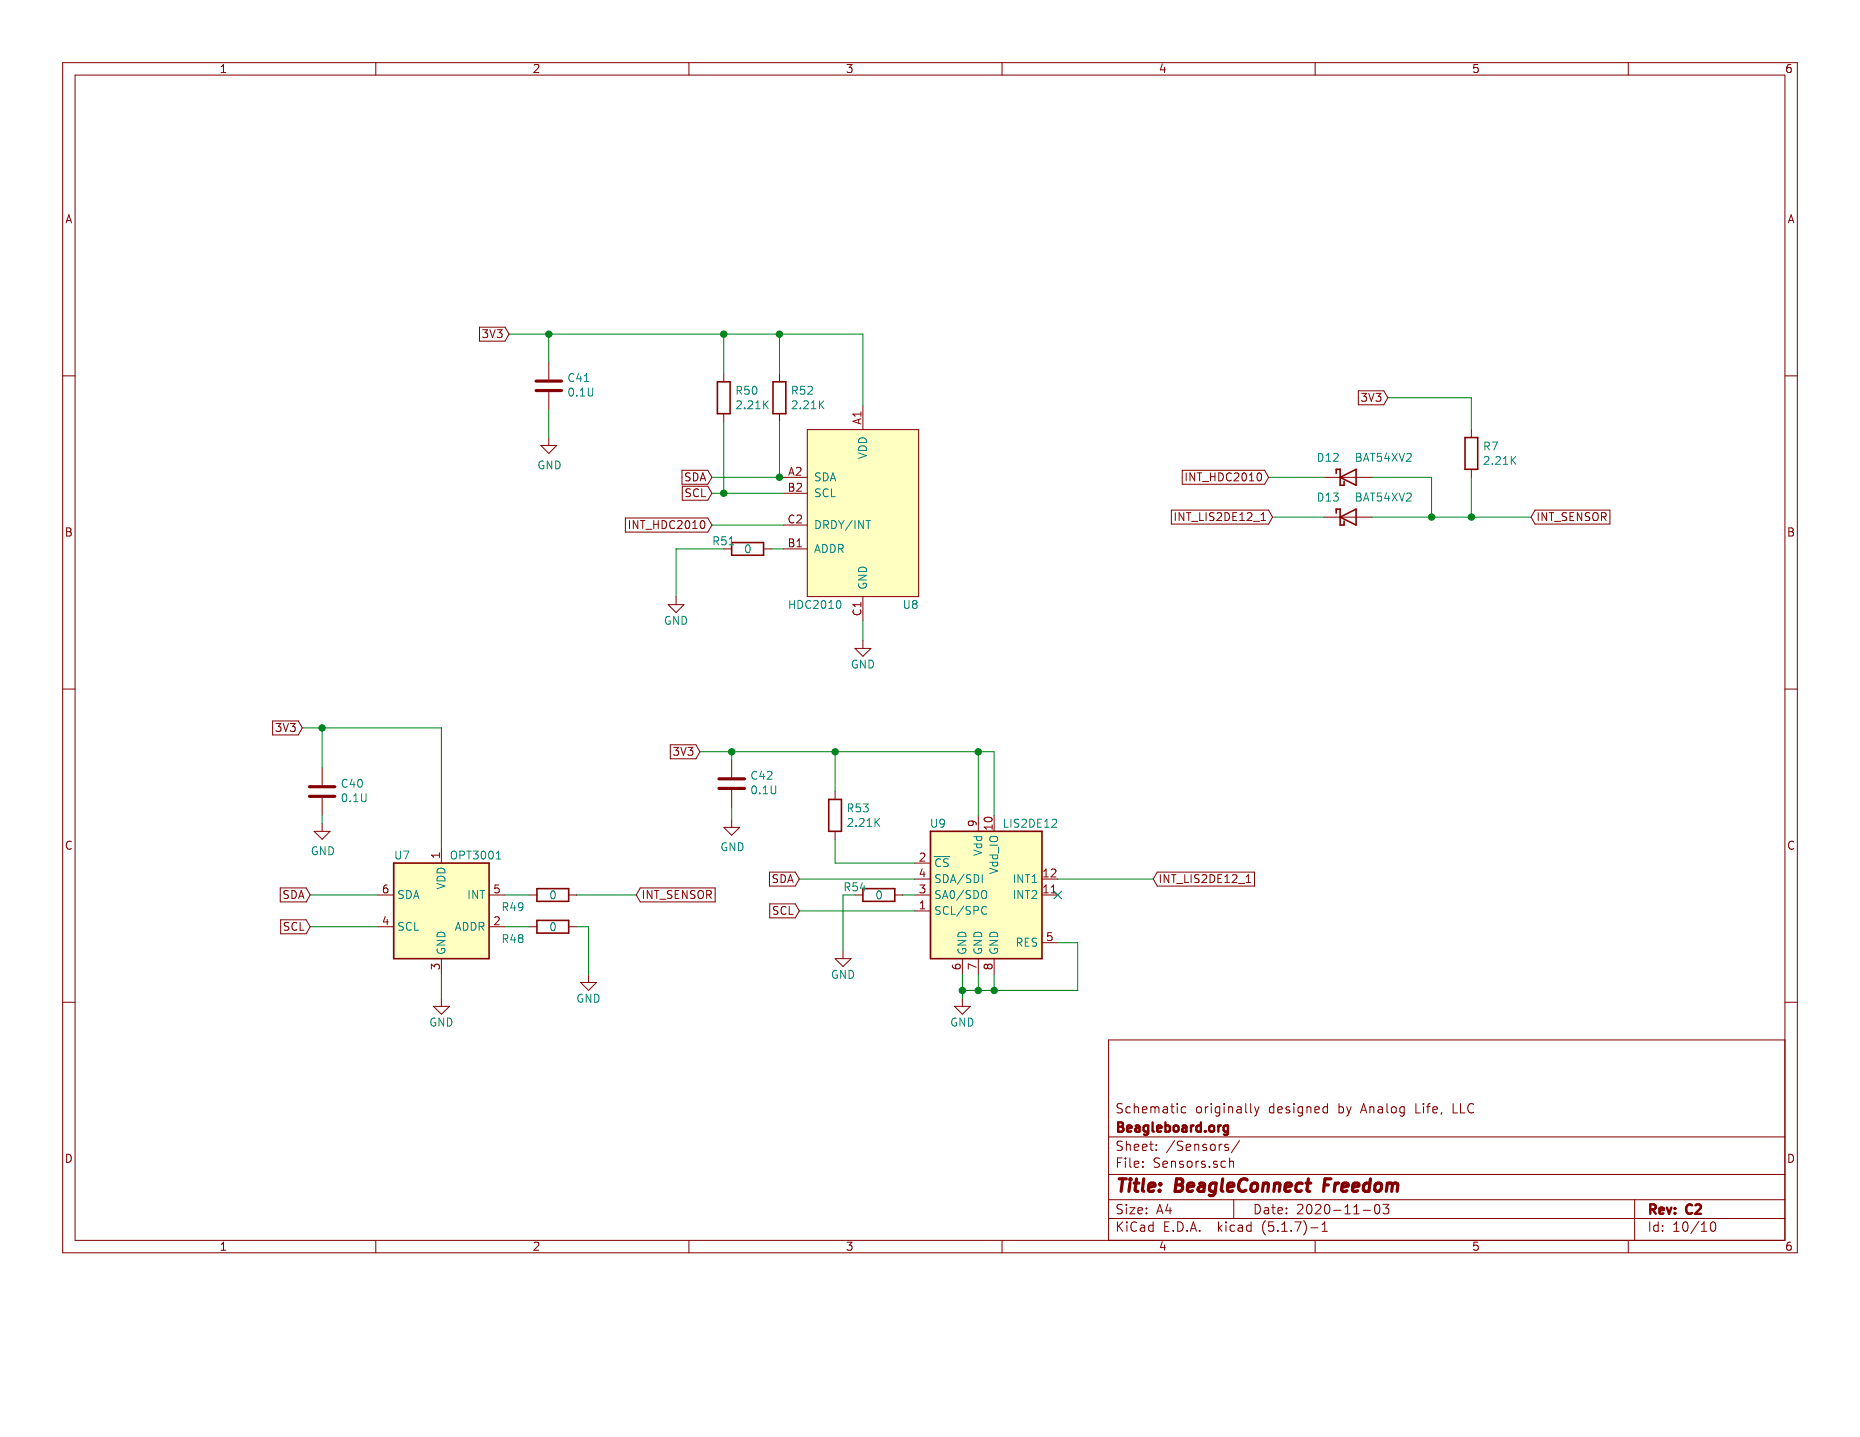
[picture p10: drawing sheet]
EESchema Schematic File Version 4
EELAYER 30 0
EELAYER END
$Descr A4 11693 8268
encoding utf-8
Sheet 10 10
Title "BeagleConnect Freedom"
Date "2020-11-03"
Rev "C2"
Comp "Beagleboard.org"
Comment1 "Schematic originally designed by Analog Life, LLC"
Comment2 ""
Comment3 ""
Comment4 ""
$EndDescr
$Comp
L LeashPCB:HDC2010-LeashPCB U8
U 1 1
P 5425 3250
F 0 "U8" H 5725 2700 50  0000 C CNN
F 1 "HDC2010" H 5125 2700 50  0000 C CNN
F 2 "leash:HDC2010" H 5425 3400 50  0001 C CNN
F 3 "http://www.ti.com/lit/ds/symlink/hdc2010.pdf" H 5425 3400 50  0001 C CNN
F 4 "https://www.digikey.com/product-detail/en/texas-instruments/HDC2010YPAR/296-47774-2-ND/7561364" H 5425 3250 50  0001 C CNN "Link1"
F 5 "HDC2010YPAR" H 5425 3250 50  0001 C CNN "MPN1"
F 6 "GEN 2 HUMIDITY SENSOR" H 5425 3250 50  0001 C CNN "Short Description"
F 7 "0.2175" H 5425 3250 50  0001 C CNN "Standard Price"
F 8 "Texas Instruments" H 5425 3250 50  0001 C CNN "Vendor1"
F 9 "314010579" H 5425 3250 50  0001 C CNN "Seeed PN"
F 10 "HDC2010YPAR" H 5425 3250 50  0001 C CNN "MPN2"
F 11 "TI" H 5425 3250 50  0001 C CNN "Vendor2"
F 12 "SMD Humidity Sensor;DSBGA-6" H 5425 3250 50  0001 C CNN "Seeed Description"
	1    5425 3250
	1    0    0    -1  
$EndComp
Wire Wire Line
	5425 2100 5425 2550
Text GLabel 4475 3000 0    50   Input ~ 0
SDA
Text GLabel 4475 3100 0    50   Input ~ 0
SCL
Wire Wire Line
	4925 3450 4850 3450
Wire Wire Line
	4250 3450 4250 3750
$Comp
L power:GND #PWR065
U 1 1
P 4250 3750
F 0 "#PWR065" H 4250 3500 50  0001 C CNN
F 1 "GND" H 4250 3600 50  0000 C CNN
F 2 "" H 4250 3750 50  0001 C CNN
F 3 "" H 4250 3750 50  0001 C CNN
	1    4250 3750
	1    0    0    -1  
$EndComp
$Comp
L power:GND #PWR068
U 1 1
P 5425 4025
F 0 "#PWR068" H 5425 3775 50  0001 C CNN
F 1 "GND" H 5425 3875 50  0000 C CNN
F 2 "" H 5425 4025 50  0001 C CNN
F 3 "" H 5425 4025 50  0001 C CNN
	1    5425 4025
	1    0    0    -1  
$EndComp
Wire Wire Line
	4475 3000 4900 3000
$Comp
L Device:R R?
U 1 1
P 4550 2500
AR Path="/5D062750/5E6D7582" Ref="R?"  Part="1" 
AR Path="/5E6C68DD/5E6D7582" Ref="R50"  Part="1" 
F 0 "R50" H 4620 2546 50  0000 L CNN
F 1 "2.21K" H 4620 2455 50  0000 L CNN
F 2 "Resistor_SMD:R_0402_1005Metric" V 4480 2500 50  0001 C CNN
F 3 "~" H 4550 2500 50  0001 C CNN
F 4 "RES SMD 2.21K OHM 1% 1/10W 0402" H 4550 2500 50  0001 C CNN "Description"
F 5 "https://www.digikey.com/product-detail/en/panasonic-electronic-components/ERJ-2RKF2211X/P2.21KLTR-ND/192198" H 4550 2500 50  0001 C CNN "Link1"
F 6 "ERJ-2RKF2211X" H 4550 2500 50  0001 C CNN "MPN1"
F 7 "0.00498" H 4550 2500 50  0001 C CNN "Standard Price"
F 8 "Panasonic Electronic Components" H 4550 2500 50  0001 C CNN "Vendor1"
F 9 "RES SMD 2.21K OHM 1% 1/10W 0402" H 4550 2500 50  0001 C CNN "Short Description"
F 10 "301010881" H 4550 2500 50  0001 C CNN "Seeed PN"
F 11 "RC0402FR-072K21L" H 4550 2500 50  0001 C CNN "MPN2"
F 12 "SMD RES 2.21K-1%-1/16W;0402" H 4550 2500 50  0001 C CNN "Seeed Description"
F 13 "YAGEO" H 4550 2500 50  0001 C CNN "Vendor2"
	1    4550 2500
	1    0    0    -1  
$EndComp
$Comp
L Device:R R?
U 1 1
P 4900 2500
AR Path="/5D062750/5E6DBE6D" Ref="R?"  Part="1" 
AR Path="/5E6C68DD/5E6DBE6D" Ref="R52"  Part="1" 
F 0 "R52" H 4970 2546 50  0000 L CNN
F 1 "2.21K" H 4970 2455 50  0000 L CNN
F 2 "Resistor_SMD:R_0402_1005Metric" V 4830 2500 50  0001 C CNN
F 3 "~" H 4900 2500 50  0001 C CNN
F 4 "RES SMD 2.21K OHM 1% 1/10W 0402" H 4900 2500 50  0001 C CNN "Description"
F 5 "https://www.digikey.com/product-detail/en/panasonic-electronic-components/ERJ-2RKF2211X/P2.21KLTR-ND/192198" H 4900 2500 50  0001 C CNN "Link1"
F 6 "ERJ-2RKF2211X" H 4900 2500 50  0001 C CNN "MPN1"
F 7 "0.00498" H 4900 2500 50  0001 C CNN "Standard Price"
F 8 "Panasonic Electronic Components" H 4900 2500 50  0001 C CNN "Vendor1"
F 9 "RES SMD 2.21K OHM 1% 1/10W 0402" H 4900 2500 50  0001 C CNN "Short Description"
F 10 "301010881" H 4900 2500 50  0001 C CNN "Seeed PN"
F 11 "RC0402FR-072K21L" H 4900 2500 50  0001 C CNN "MPN2"
F 12 "SMD RES 2.21K-1%-1/16W;0402" H 4900 2500 50  0001 C CNN "Seeed Description"
F 13 "YAGEO" H 4900 2500 50  0001 C CNN "Vendor2"
	1    4900 2500
	1    0    0    -1  
$EndComp
Wire Wire Line
	4900 2350 4900 2100
Connection ~ 4900 2100
Wire Wire Line
	4900 2100 5425 2100
Wire Wire Line
	4550 2100 4550 2350
Wire Wire Line
	4550 2650 4550 3100
Connection ~ 4550 2100
Wire Wire Line
	4550 2100 4900 2100
Connection ~ 4550 3100
Wire Wire Line
	4550 3100 4475 3100
Wire Wire Line
	4550 3100 4925 3100
Wire Wire Line
	4900 2650 4900 3000
Connection ~ 4900 3000
Wire Wire Line
	4900 3000 4925 3000
Wire Wire Line
	5425 4025 5425 3900
Text GLabel 9625 3250 2    50   Input ~ 0
INT_SENSOR
$Comp
L LeashPCB:LIS2DE12-lis2hh12 U9
U 1 1
P 6150 5625
F 0 "U9" H 5950 6075 50  0000 R CNN
F 1 "LIS2DE12" H 6300 6075 50  0000 L CNN
F 2 "Package_LGA:LGA-12_2x2mm_P0.5mm" H 6300 6175 50  0001 L CNN
F 3 "https://www.st.com/resource/en/datasheet/lis2DE12.pdf" H 5800 5625 50  0001 C CNN
F 4 "https://www.digikey.com/products/en/sensors-transducers/motion-sensors-accelerometers/515?k=LIS2DE12&k=&pkeyword=LIS2DE12&sv=0&pv7=1&sf=0&FV=-8%7C515&quantity=&ColumnSort=0&page=1&pageSize=25" H 6150 5625 50  0001 C CNN "Link1"
F 5 "LIS2DE12TR" H 6150 5625 50  0001 C CNN "MPN1"
F 6 "ACCEL 2-16G I2C/SPI 12LGA" H 6150 5625 50  0001 C CNN "Short Description"
F 7 "0.51200" H 6150 5625 50  0001 C CNN "Standard Price"
F 8 "STMicroelectronics" H 6150 5625 50  0001 C CNN "Vendor1"
F 9 "314080306" H 6150 5625 50  0001 C CNN "Seeed PN"
F 10 "LIS2DE12TR" H 6150 5625 50  0001 C CNN "MPN2"
F 11 "（Fusion）SMD Motion & Position Sensor;LGA-12" H 6150 5625 50  0001 C CNN "Seeed Description"
F 12 "ST" H 6150 5625 50  0001 C CNN "Vendor2"
	1    6150 5625
	1    0    0    -1  
$EndComp
$Comp
L LeashPCB:OPT3001-LeashPCB U7
U 1 1
P 2775 5725
F 0 "U7" H 2475 6075 50  0000 L CNN
F 1 "OPT3001" H 2825 6075 50  0000 L CNN
F 2 "leash:USON6" H 2775 6175 50  0001 C CNN
F 3 "http://www.ti.com/lit/ds/symlink/opt3001.pdf" H 2475 6075 50  0001 C CNN
F 4 "OPT3001DNPR" H 2775 5725 50  0001 C CNN "MPN1"
F 5 "0.2175" H 2775 5725 50  0001 C CNN "Standard Price"
F 6 "https://www.digikey.com/product-detail/en/texas-instruments/OPT3001DNPR/296-40474-2-ND/5039362" H 2775 5725 50  0001 C CNN "Link1"
F 7 "SENSOR OPT 550NM AMBIENT 6USON" H 2775 5725 50  0001 C CNN "Short Description"
F 8 "Texas Instruments" H 2775 5725 50  0001 C CNN "Vendor1"
F 9 "314020321" H 2775 5725 50  0001 C CNN "Seeed PN"
F 10 "OPT3001DNPR" H 2775 5725 50  0001 C CNN "MPN2"
F 11 "SMD Optical Sensor;UDFN-6" H 2775 5725 50  0001 C CNN "Seeed Description"
F 12 "TI" H 2775 5725 50  0001 C CNN "Vendor2"
	1    2775 5725
	1    0    0    -1  
$EndComp
Wire Wire Line
	1900 4575 2025 4575
Wire Wire Line
	2775 4575 2775 5325
Wire Wire Line
	6150 4725 6150 5125
Wire Wire Line
	6250 5125 6250 4725
Wire Wire Line
	6250 4725 6150 4725
Connection ~ 6150 4725
$Comp
L power:GND #PWR069
U 1 1
P 6050 6275
F 0 "#PWR069" H 6050 6025 50  0001 C CNN
F 1 "GND" H 6050 6125 50  0000 C CNN
F 2 "" H 6050 6275 50  0001 C CNN
F 3 "" H 6050 6275 50  0001 C CNN
	1    6050 6275
	1    0    0    -1  
$EndComp
Wire Wire Line
	6050 6125 6050 6225
Wire Wire Line
	6050 6225 6150 6225
Wire Wire Line
	6250 6225 6250 6125
Connection ~ 6050 6225
Wire Wire Line
	6050 6225 6050 6275
Wire Wire Line
	6150 6125 6150 6225
Connection ~ 6150 6225
Wire Wire Line
	1950 5625 2375 5625
Text GLabel 1950 5825 0    50   Input ~ 0
SCL
Text GLabel 1950 5625 0    50   Input ~ 0
SDA
Wire Wire Line
	1950 5825 2375 5825
$Comp
L power:GND #PWR062
U 1 1
P 2775 6275
F 0 "#PWR062" H 2775 6025 50  0001 C CNN
F 1 "GND" H 2775 6125 50  0000 C CNN
F 2 "" H 2775 6275 50  0001 C CNN
F 3 "" H 2775 6275 50  0001 C CNN
	1    2775 6275
	1    0    0    -1  
$EndComp
Wire Wire Line
	2775 6125 2775 6275
Text GLabel 5025 5725 0    50   Input ~ 0
SCL
Text GLabel 5025 5525 0    50   Input ~ 0
SDA
Wire Wire Line
	5025 5525 5750 5525
Wire Wire Line
	5025 5725 5750 5725
Wire Wire Line
	5750 5625 5675 5625
Wire Wire Line
	5300 5625 5300 5975
$Comp
L power:GND #PWR067
U 1 1
P 5300 5975
F 0 "#PWR067" H 5300 5725 50  0001 C CNN
F 1 "GND" H 5300 5825 50  0000 C CNN
F 2 "" H 5300 5975 50  0001 C CNN
F 3 "" H 5300 5975 50  0001 C CNN
	1    5300 5975
	1    0    0    -1  
$EndComp
$Comp
L Device:R R?
U 1 1
P 4700 3450
AR Path="/5D062750/5E76DB8C" Ref="R?"  Part="1" 
AR Path="/5E6C68DD/5E76DB8C" Ref="R51"  Part="1" 
F 0 "R51" V 4650 3225 50  0000 L CNN
F 1 "0" V 4700 3425 50  0000 L CNN
F 2 "Resistor_SMD:R_0402_1005Metric" V 4630 3450 50  0001 C CNN
F 3 "~" H 4700 3450 50  0001 C CNN
F 4 "RES 0 OHM JUMPER 1/16W 0402" H 4700 3450 50  0001 C CNN "Description"
F 5 "https://www.digikey.com/product-detail/en/stackpole-electronics-inc/RMCF0402ZT0R00/RMCF0402ZT0R00TR-ND/1756905" H 4700 3450 50  0001 C CNN "Link1"
F 6 "RMCF0402ZT0R00" H 4700 3450 50  0001 C CNN "MPN1"
F 7 "$0.00127" H 4700 3450 50  0001 C CNN "Standard Price"
F 8 "Stackpole Electronics Inc" H 4700 3450 50  0001 C CNN "Vendor1"
F 9 "RES 0 OHM JUMPER 1/16W 0402" H 4700 3450 50  0001 C CNN "Short Description"
F 10 "301010000" H 4700 3450 50  0001 C CNN "Seeed PN"
F 11 "RC0402JR-070RL" H 4700 3450 50  0001 C CNN "MPN2"
F 12 "SMD RES 0R-5%-1/16W;0402" H 4700 3450 50  0001 C CNN "Seeed Description"
F 13 "YAGEO" H 4700 3450 50  0001 C CNN "Vendor2"
	1    4700 3450
	0    1    1    0   
$EndComp
Wire Wire Line
	4550 3450 4250 3450
$Comp
L Device:R R?
U 1 1
P 5525 5625
AR Path="/5D062750/5E771A45" Ref="R?"  Part="1" 
AR Path="/5E6C68DD/5E771A45" Ref="R54"  Part="1" 
F 0 "R54" V 5475 5400 50  0000 L CNN
F 1 "0" V 5525 5600 50  0000 L CNN
F 2 "Resistor_SMD:R_0402_1005Metric" V 5455 5625 50  0001 C CNN
F 3 "~" H 5525 5625 50  0001 C CNN
F 4 "RES 0 OHM JUMPER 1/16W 0402" H 5525 5625 50  0001 C CNN "Description"
F 5 "https://www.digikey.com/product-detail/en/stackpole-electronics-inc/RMCF0402ZT0R00/RMCF0402ZT0R00TR-ND/1756905" H 5525 5625 50  0001 C CNN "Link1"
F 6 "RMCF0402ZT0R00" H 5525 5625 50  0001 C CNN "MPN1"
F 7 "$0.00127" H 5525 5625 50  0001 C CNN "Standard Price"
F 8 "Stackpole Electronics Inc" H 5525 5625 50  0001 C CNN "Vendor1"
F 9 "RES 0 OHM JUMPER 1/16W 0402" H 5525 5625 50  0001 C CNN "Short Description"
F 10 "301010000" H 5525 5625 50  0001 C CNN "Seeed PN"
F 11 "RC0402JR-070RL" H 5525 5625 50  0001 C CNN "MPN2"
F 12 "SMD RES 0R-5%-1/16W;0402" H 5525 5625 50  0001 C CNN "Seeed Description"
F 13 "YAGEO" H 5525 5625 50  0001 C CNN "Vendor2"
	1    5525 5625
	0    1    1    0   
$EndComp
Wire Wire Line
	5375 5625 5300 5625
Text GLabel 7250 5525 2    50   Input ~ 0
INT_LIS2DE12_1
Wire Wire Line
	6650 5925 6775 5925
Wire Wire Line
	6775 5925 6775 6225
Wire Wire Line
	6150 6225 6250 6225
Connection ~ 6250 6225
Wire Wire Line
	6250 6225 6775 6225
Text GLabel 4400 4725 0    50   Input ~ 0
3V3
Text GLabel 3200 2100 0    50   Input ~ 0
3V3
Text GLabel 1900 4575 0    50   Input ~ 0
3V3
Text GLabel 4475 3300 0    50   Input ~ 0
INT_HDC2010
$Comp
L Device:R R?
U 1 1
P 3475 5825
AR Path="/5D062750/5E4E359C" Ref="R?"  Part="1" 
AR Path="/5E6C68DD/5E4E359C" Ref="R48"  Part="1" 
F 0 "R48" V 3550 5500 50  0000 L CNN
F 1 "0" V 3475 5800 50  0000 L CNN
F 2 "Resistor_SMD:R_0402_1005Metric" V 3405 5825 50  0001 C CNN
F 3 "~" H 3475 5825 50  0001 C CNN
F 4 "RES 0 OHM JUMPER 1/16W 0402" H 3475 5825 50  0001 C CNN "Description"
F 5 "https://www.digikey.com/product-detail/en/stackpole-electronics-inc/RMCF0402ZT0R00/RMCF0402ZT0R00TR-ND/1756905" H 3475 5825 50  0001 C CNN "Link1"
F 6 "RMCF0402ZT0R00" H 3475 5825 50  0001 C CNN "MPN1"
F 7 "$0.00127" H 3475 5825 50  0001 C CNN "Standard Price"
F 8 "Stackpole Electronics Inc" H 3475 5825 50  0001 C CNN "Vendor1"
F 9 "RES 0 OHM JUMPER 1/16W 0402" H 3475 5825 50  0001 C CNN "Short Description"
F 10 "301010000" H 3475 5825 50  0001 C CNN "Seeed PN"
F 11 "RC0402JR-070RL" H 3475 5825 50  0001 C CNN "MPN2"
F 12 "SMD RES 0R-5%-1/16W;0402" H 3475 5825 50  0001 C CNN "Seeed Description"
F 13 "YAGEO" H 3475 5825 50  0001 C CNN "Vendor2"
	1    3475 5825
	0    1    1    0   
$EndComp
Wire Wire Line
	3175 5825 3325 5825
Wire Wire Line
	3700 5825 3700 6125
Wire Wire Line
	3625 5825 3700 5825
$Comp
L power:GND #PWR064
U 1 1
P 3700 6125
F 0 "#PWR064" H 3700 5875 50  0001 C CNN
F 1 "GND" H 3700 5975 50  0000 C CNN
F 2 "" H 3700 6125 50  0001 C CNN
F 3 "" H 3700 6125 50  0001 C CNN
	1    3700 6125
	1    0    0    -1  
$EndComp
Text GLabel 4000 5625 2    50   Input ~ 0
INT_SENSOR
$Comp
L Device:R R?
U 1 1
P 5250 5125
AR Path="/5D062750/5F5FF654" Ref="R?"  Part="1" 
AR Path="/5E6C68DD/5F5FF654" Ref="R53"  Part="1" 
F 0 "R53" H 5320 5171 50  0000 L CNN
F 1 "2.21K" H 5320 5080 50  0000 L CNN
F 2 "Resistor_SMD:R_0402_1005Metric" V 5180 5125 50  0001 C CNN
F 3 "~" H 5250 5125 50  0001 C CNN
F 4 "RES SMD 2.21K OHM 1% 1/10W 0402" H 5250 5125 50  0001 C CNN "Description"
F 5 "https://www.digikey.com/product-detail/en/panasonic-electronic-components/ERJ-2RKF2211X/P2.21KLTR-ND/192198" H 5250 5125 50  0001 C CNN "Link1"
F 6 "ERJ-2RKF2211X" H 5250 5125 50  0001 C CNN "MPN1"
F 7 "0.00498" H 5250 5125 50  0001 C CNN "Standard Price"
F 8 "Panasonic Electronic Components" H 5250 5125 50  0001 C CNN "Vendor1"
F 9 "RES SMD 2.21K OHM 1% 1/10W 0402" H 5250 5125 50  0001 C CNN "Short Description"
F 10 "301010881" H 5250 5125 50  0001 C CNN "Seeed PN"
F 11 "RC0402FR-072K21L" H 5250 5125 50  0001 C CNN "MPN2"
F 12 "SMD RES 2.21K-1%-1/16W;0402" H 5250 5125 50  0001 C CNN "Seeed Description"
F 13 "YAGEO" H 5250 5125 50  0001 C CNN "Vendor2"
	1    5250 5125
	1    0    0    -1  
$EndComp
Wire Wire Line
	5750 5425 5250 5425
Wire Wire Line
	5250 5425 5250 5275
Wire Wire Line
	5250 4975 5250 4725
Connection ~ 5250 4725
Wire Wire Line
	5250 4725 6150 4725
Wire Wire Line
	3200 2100 3450 2100
$Comp
L Device:C C?
U 1 1
P 3450 2425
AR Path="/5D062750/5F2FEA4B" Ref="C?"  Part="1" 
AR Path="/5E6C68DD/5F2FEA4B" Ref="C41"  Part="1" 
F 0 "C41" H 3335 2379 50  0000 R CNN
F 1 "0.1U" H 3335 2470 50  0000 R CNN
F 2 "Capacitor_SMD:C_0402_1005Metric" H 3488 2275 50  0001 C CNN
F 3 "~" H 3450 2425 50  0001 C CNN
F 4 "CAP CER 0.1UF 10V X5R 0402" H 3450 2425 50  0001 C CNN "Description"
F 5 "https://www.digikey.com/product-detail/en/samsung-electro-mechanics/CL05A104MP5NNNC/1276-1443-1-ND/3889529" H 3450 2425 50  0001 C CNN "Link1"
F 6 "CL05A104MP5NNNC" H 3450 2425 50  0001 C CNN "MPN1"
F 7 "$0.00315" H 3450 2425 50  0001 C CNN "Standard Price"
F 8 "Samsung Electro-Mechanics" H 3450 2425 50  0001 C CNN "Vendor1"
F 9 "CAP CER 0.1UF 10V X5R 0402" H 3450 2425 50  0001 C CNN "Short Description"
F 10 "302011121" H 3450 2425 50  0001 C CNN "Seeed PN"
F 11 "CC0402KRX5R6BB104" H 3450 2425 50  0001 C CNN "MPN2"
F 12 "YAGEO" H 3450 2425 50  0001 C CNN "Vendor2"
F 13 "SMD CAP Ceramic 100nF-10V-10%-X5R;0402" H 3450 2425 50  0001 C CNN "Seeed Description"
	1    3450 2425
	-1   0    0    1   
$EndComp
Wire Wire Line
	3450 2100 3450 2275
Wire Wire Line
	3450 2575 3450 2750
$Comp
L power:GND #PWR?
U 1 1
P 3450 2750
AR Path="/5D062750/5F2FEA53" Ref="#PWR?"  Part="1" 
AR Path="/5E6C68DD/5F2FEA53" Ref="#PWR063"  Part="1" 
F 0 "#PWR063" H 3450 2500 50  0001 C CNN
F 1 "GND" H 3455 2577 50  0000 C CNN
F 2 "" H 3450 2750 50  0001 C CNN
F 3 "" H 3450 2750 50  0001 C CNN
	1    3450 2750
	1    0    0    -1  
$EndComp
$Comp
L power:GND #PWR?
U 1 1
P 2025 5175
AR Path="/5D062750/5E6D75A5" Ref="#PWR?"  Part="1" 
AR Path="/5E6C68DD/5E6D75A5" Ref="#PWR061"  Part="1" 
F 0 "#PWR061" H 2025 4925 50  0001 C CNN
F 1 "GND" H 2030 5002 50  0000 C CNN
F 2 "" H 2025 5175 50  0001 C CNN
F 3 "" H 2025 5175 50  0001 C CNN
	1    2025 5175
	1    0    0    -1  
$EndComp
Wire Wire Line
	2025 5125 2025 5175
Wire Wire Line
	2025 4575 2025 4825
$Comp
L Device:C C?
U 1 1
P 2025 4975
AR Path="/5D062750/5E6D759A" Ref="C?"  Part="1" 
AR Path="/5E6C68DD/5E6D759A" Ref="C40"  Part="1" 
F 0 "C40" H 1910 4929 50  0000 R CNN
F 1 "0.1U" H 1910 5020 50  0000 R CNN
F 2 "Capacitor_SMD:C_0402_1005Metric" H 2063 4825 50  0001 C CNN
F 3 "~" H 2025 4975 50  0001 C CNN
F 4 "CAP CER 0.1UF 10V X5R 0402" H 2025 4975 50  0001 C CNN "Description"
F 5 "https://www.digikey.com/product-detail/en/samsung-electro-mechanics/CL05A104MP5NNNC/1276-1443-1-ND/3889529" H 2025 4975 50  0001 C CNN "Link1"
F 6 "CL05A104MP5NNNC" H 2025 4975 50  0001 C CNN "MPN1"
F 7 "$0.00315" H 2025 4975 50  0001 C CNN "Standard Price"
F 8 "Samsung Electro-Mechanics" H 2025 4975 50  0001 C CNN "Vendor1"
F 9 "CAP CER 0.1UF 10V X5R 0402" H 2025 4975 50  0001 C CNN "Short Description"
F 10 "302011121" H 2025 4975 50  0001 C CNN "Seeed PN"
F 11 "CC0402KRX5R6BB104" H 2025 4975 50  0001 C CNN "MPN2"
F 12 "YAGEO" H 2025 4975 50  0001 C CNN "Vendor2"
F 13 "SMD CAP Ceramic 100nF-10V-10%-X5R;0402" H 2025 4975 50  0001 C CNN "Seeed Description"
	1    2025 4975
	-1   0    0    1   
$EndComp
Connection ~ 3450 2100
Wire Wire Line
	3450 2100 4550 2100
Wire Wire Line
	4400 4725 4600 4725
Connection ~ 2025 4575
Wire Wire Line
	2025 4575 2775 4575
$Comp
L Device:C C?
U 1 1
P 4600 4925
AR Path="/5D062750/5F31A5DF" Ref="C?"  Part="1" 
AR Path="/5E6C68DD/5F31A5DF" Ref="C42"  Part="1" 
F 0 "C42" H 4485 4879 50  0000 R CNN
F 1 "0.1U" H 4485 4970 50  0000 R CNN
F 2 "Capacitor_SMD:C_0402_1005Metric" H 4638 4775 50  0001 C CNN
F 3 "~" H 4600 4925 50  0001 C CNN
F 4 "CAP CER 0.1UF 10V X5R 0402" H 4600 4925 50  0001 C CNN "Description"
F 5 "https://www.digikey.com/product-detail/en/samsung-electro-mechanics/CL05A104MP5NNNC/1276-1443-1-ND/3889529" H 4600 4925 50  0001 C CNN "Link1"
F 6 "CL05A104MP5NNNC" H 4600 4925 50  0001 C CNN "MPN1"
F 7 "$0.00315" H 4600 4925 50  0001 C CNN "Standard Price"
F 8 "Samsung Electro-Mechanics" H 4600 4925 50  0001 C CNN "Vendor1"
F 9 "CAP CER 0.1UF 10V X5R 0402" H 4600 4925 50  0001 C CNN "Short Description"
F 10 "302011121" H 4600 4925 50  0001 C CNN "Seeed PN"
F 11 "CC0402KRX5R6BB104" H 4600 4925 50  0001 C CNN "MPN2"
F 12 "YAGEO" H 4600 4925 50  0001 C CNN "Vendor2"
F 13 "SMD CAP Ceramic 100nF-10V-10%-X5R;0402" H 4600 4925 50  0001 C CNN "Seeed Description"
	1    4600 4925
	-1   0    0    1   
$EndComp
Wire Wire Line
	4600 4725 4600 4775
Wire Wire Line
	4600 5075 4600 5150
$Comp
L power:GND #PWR?
U 1 1
P 4600 5150
AR Path="/5D062750/5F31A5E7" Ref="#PWR?"  Part="1" 
AR Path="/5E6C68DD/5F31A5E7" Ref="#PWR066"  Part="1" 
F 0 "#PWR066" H 4600 4900 50  0001 C CNN
F 1 "GND" H 4605 4977 50  0000 C CNN
F 2 "" H 4600 5150 50  0001 C CNN
F 3 "" H 4600 5150 50  0001 C CNN
	1    4600 5150
	1    0    0    -1  
$EndComp
Connection ~ 4600 4725
Wire Wire Line
	4600 4725 5250 4725
NoConn ~ 6650 5625
Text GLabel 7975 3000 0    50   Input ~ 0
INT_HDC2010
Text GLabel 8000 3250 0    50   Input ~ 0
INT_LIS2DE12_1
Wire Wire Line
	8000 3250 8325 3250
Wire Wire Line
	7975 3000 8325 3000
Wire Wire Line
	9000 3000 9000 3250
Connection ~ 9000 3250
Wire Wire Line
	9000 3250 9250 3250
$Comp
L Device:R R?
U 1 1
P 9250 2850
AR Path="/5D062750/5F544388" Ref="R?"  Part="1" 
AR Path="/5E6C68DD/5F544388" Ref="R7"  Part="1" 
F 0 "R7" H 9320 2896 50  0000 L CNN
F 1 "2.21K" H 9320 2805 50  0000 L CNN
F 2 "Resistor_SMD:R_0402_1005Metric" V 9180 2850 50  0001 C CNN
F 3 "~" H 9250 2850 50  0001 C CNN
F 4 "RES SMD 2.21K OHM 1% 1/10W 0402" H 9250 2850 50  0001 C CNN "Description"
F 5 "https://www.digikey.com/product-detail/en/panasonic-electronic-components/ERJ-2RKF2211X/P2.21KLTR-ND/192198" H 9250 2850 50  0001 C CNN "Link1"
F 6 "ERJ-2RKF2211X" H 9250 2850 50  0001 C CNN "MPN1"
F 7 "0.00498" H 9250 2850 50  0001 C CNN "Standard Price"
F 8 "Panasonic Electronic Components" H 9250 2850 50  0001 C CNN "Vendor1"
F 9 "RES SMD 2.21K OHM 1% 1/10W 0402" H 9250 2850 50  0001 C CNN "Short Description"
F 10 "301010881" H 9250 2850 50  0001 C CNN "Seeed PN"
F 11 "RC0402FR-072K21L" H 9250 2850 50  0001 C CNN "MPN2"
F 12 "SMD RES 2.21K-1%-1/16W;0402" H 9250 2850 50  0001 C CNN "Seeed Description"
F 13 "YAGEO" H 9250 2850 50  0001 C CNN "Vendor2"
	1    9250 2850
	1    0    0    -1  
$EndComp
Wire Wire Line
	9250 3000 9250 3250
Connection ~ 9250 3250
Wire Wire Line
	9250 3250 9625 3250
Text GLabel 8725 2500 0    50   Input ~ 0
3V3
Wire Wire Line
	8725 2500 9250 2500
Wire Wire Line
	9250 2500 9250 2700
Wire Wire Line
	4475 3300 4925 3300
Wire Wire Line
	3175 5625 3325 5625
Wire Wire Line
	6650 5525 7250 5525
$Comp
L BeagleConnect-rescue:BAT54XV2-Diode D12
U 1 1
P 8475 3000
AR Path="/5F558404" Ref="D12"  Part="1" 
AR Path="/5E6C68DD/5F558404" Ref="D12"  Part="1" 
F 0 "D12" H 8350 3125 50  0000 C CNN
F 1 "BAT54XV2" H 8700 3125 50  0000 C CNN
F 2 "Diode_SMD:D_SOD-523" H 8475 2825 50  0001 C CNN
F 3 "https://www.onsemi.com/pub/Collateral/BAT54XV2T1-D.PDF" H 8475 3000 50  0001 C CNN
F 4 "BAT54XV2T1G" H 8475 3000 50  0001 C CNN "MPN2"
F 5 "SMD DIODE SCHOTTKY 30V-200MA;SOD523" H 8475 3000 50  0001 C CNN "Seeed Description"
F 6 "304020722" H 8475 3000 50  0001 C CNN "Seeed PN"
F 7 "ON" H 8475 3000 50  0001 C CNN "Vendor2"
	1    8475 3000
	1    0    0    -1  
$EndComp
Wire Wire Line
	8625 3000 9000 3000
Wire Wire Line
	8625 3250 9000 3250
$Comp
L BeagleConnect-rescue:BAT54XV2-Diode D13
U 1 1
P 8475 3250
AR Path="/5F5592EE" Ref="D13"  Part="1" 
AR Path="/5E6C68DD/5F5592EE" Ref="D13"  Part="1" 
F 0 "D13" H 8350 3375 50  0000 C CNN
F 1 "BAT54XV2" H 8700 3375 50  0000 C CNN
F 2 "Diode_SMD:D_SOD-523" H 8475 3075 50  0001 C CNN
F 3 "https://www.onsemi.com/pub/Collateral/BAT54XV2T1-D.PDF" H 8475 3250 50  0001 C CNN
F 4 "BAT54XV2T1G" H 8475 3250 50  0001 C CNN "MPN2"
F 5 "SMD DIODE SCHOTTKY 30V-200MA;SOD523" H 8475 3250 50  0001 C CNN "Seeed Description"
F 6 "304020722" H 8475 3250 50  0001 C CNN "Seeed PN"
F 7 "ON" H 8475 3250 50  0001 C CNN "Vendor2"
	1    8475 3250
	1    0    0    -1  
$EndComp
$Comp
L Device:R R?
U 1 1
P 3475 5625
AR Path="/5D062750/5F4F8114" Ref="R?"  Part="1" 
AR Path="/5E6C68DD/5F4F8114" Ref="R49"  Part="1" 
F 0 "R49" V 3550 5300 50  0000 L CNN
F 1 "0" V 3475 5600 50  0000 L CNN
F 2 "Resistor_SMD:R_0402_1005Metric" V 3405 5625 50  0001 C CNN
F 3 "~" H 3475 5625 50  0001 C CNN
F 4 "RES 0 OHM JUMPER 1/16W 0402" H 3475 5625 50  0001 C CNN "Description"
F 5 "https://www.digikey.com/product-detail/en/stackpole-electronics-inc/RMCF0402ZT0R00/RMCF0402ZT0R00TR-ND/1756905" H 3475 5625 50  0001 C CNN "Link1"
F 6 "RMCF0402ZT0R00" H 3475 5625 50  0001 C CNN "MPN1"
F 7 "$0.00127" H 3475 5625 50  0001 C CNN "Standard Price"
F 8 "Stackpole Electronics Inc" H 3475 5625 50  0001 C CNN "Vendor1"
F 9 "RES 0 OHM JUMPER 1/16W 0402" H 3475 5625 50  0001 C CNN "Short Description"
F 10 "301010000" H 3475 5625 50  0001 C CNN "Seeed PN"
F 11 "RC0402JR-070RL" H 3475 5625 50  0001 C CNN "MPN2"
F 12 "SMD RES 0R-5%-1/16W;0402" H 3475 5625 50  0001 C CNN "Seeed Description"
F 13 "YAGEO" H 3475 5625 50  0001 C CNN "Vendor2"
	1    3475 5625
	0    1    1    0   
$EndComp
Wire Wire Line
	3625 5625 4000 5625
$EndSCHEMATC
